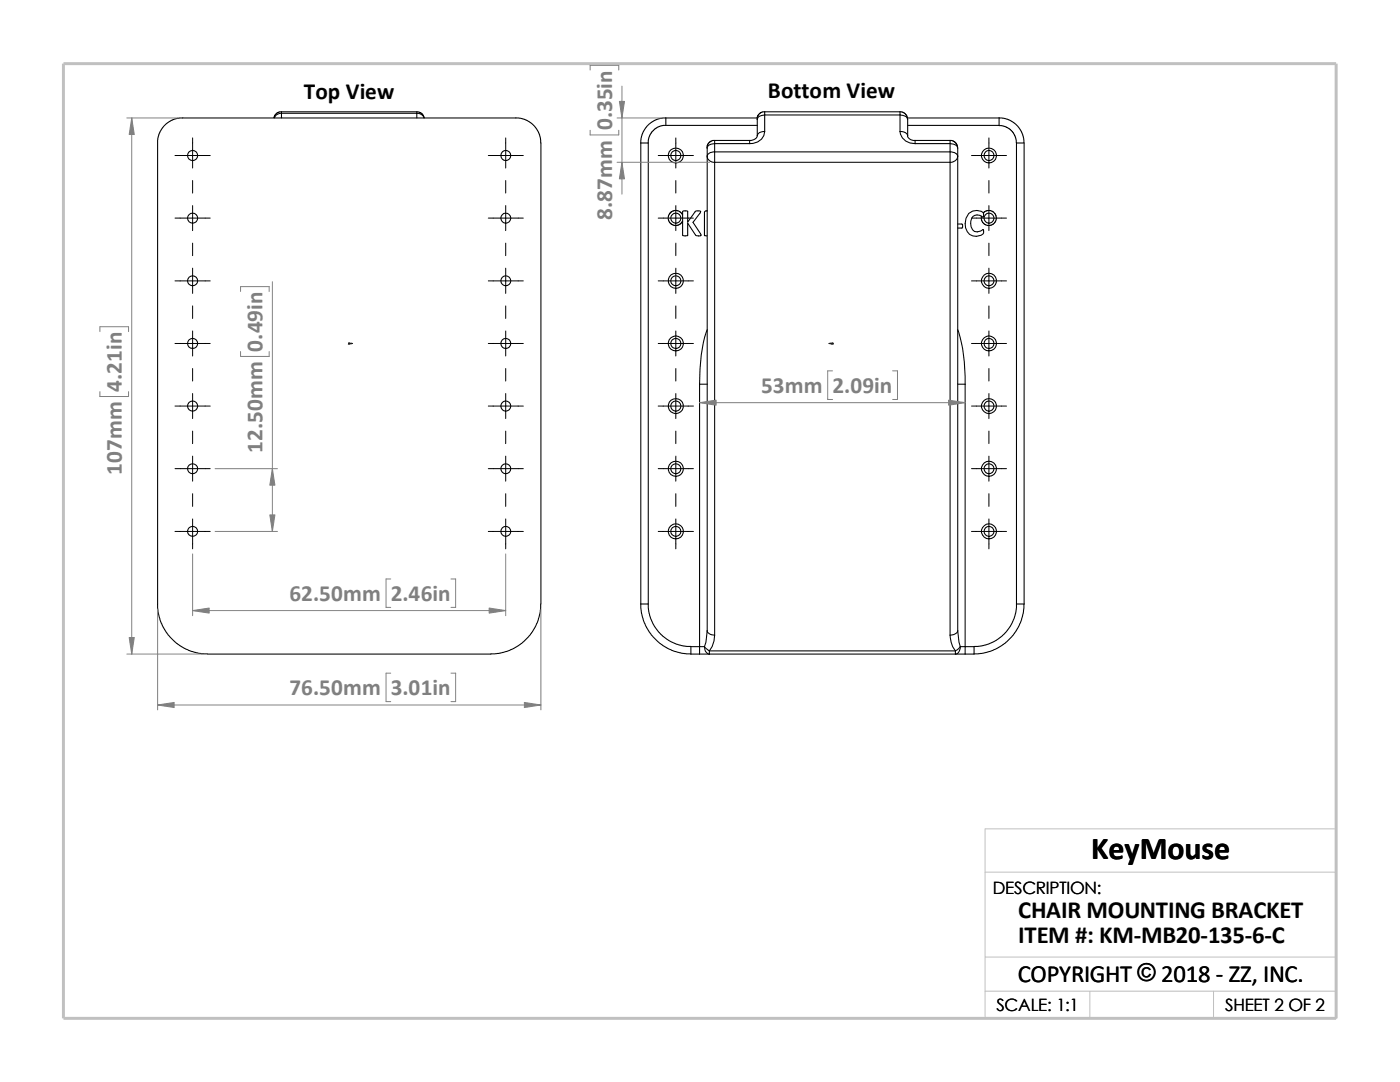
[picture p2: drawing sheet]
<svg xmlns="http://www.w3.org/2000/svg" width="279mm" height="216mm" viewBox="0 0 279 216" stroke-linecap="round" stroke-linejoin="round" font-family="sans-serif">
<path d="M196.6 174h70.1M196.6 197.8h70.1M196.6 191h70.1M217.5 197.8v5.4M242.2 197.8v5.4M26.8 203.2h239.9v-37.8h-70.1v37.8" fill="none" stroke="#c0c0c0" stroke-width=".2"/>
<path d="M12.7 12.7h254v190.5h-254z" fill="none" stroke="#c0c0c0" stroke-width=".59"/>
<g fill="none" stroke="#000" stroke-width=".21">
<path d="M31.5 28.5l.2-1.6 .9-1.7 1.5-1.1 1.7-.6h67.7l1.8 .6 1.4 1.1 1 1.7 .2 1.6v92M31.5 28.5v92.9l.4 2.3 .7 1.5 .9 1.5 1.4 1.4 1.8 1.2 1.6 .7 1.5 .4 1.6 .1M56.2 22.3v.3M56.2 22.3h27M56.2 22.6v.9M56.2 22.6h27M56.2 22.3h-.4l-.6 .3-.4 .4-.1 .5M56.2 22.6l-1.1 .3-.4 .6M83.2 22.3v.3M83.2 22.6v.9M83.2 22.3l.5 .1 .5 .2 .5 .9M83.2 22.6l.6 .1 .4 .2 .4 .6"/>
<path d="M127.9 28.5v92M127.9 28.5h1.5M129.4 28.5v92M132.9 23.5l-.9 .1-1.1 .3-1.1 .7-.7 .6-1 1.7-.2 1.6M132.9 23.5h18.3M132.9 25h18.2M132.9 25h-.6l-.9 .3-1.1 .8-.8 1.3-.1 1.1M132.9 23.5v1.5M141.1 31.2a1.32 1.32 0 0 0 1.5 1.2M141.1 31.2v94.7M142.6 28l-.6 .1-.5 .4-.3 .4-.1 .6M142.6 30.3v2.1"/>
<path d="M142.6 30.3a1.3 1.3 0 0 0-1.5 .9M142.6 28.7a1.27 1.27 0 0 0-1.5 .8v1.7M142.6 32.4v94.3M142.6 28v.7M142.6 28h7M142.6 32.4h47M142.6 30.3h47M142.6 28.7v1.6M142.6 28.7h7M149.6 28v.7M151.1 27.1a1.35 1.35 0 0 1-1.5 .9M152.6 22.3l-.6 .1-.5 .4-.3 .4-.1 .6"/>
<path d="M152.6 26.2a1.21 1.21 0 0 0-1.5 .9M152.6 22.9a1.27 1.27 0 0 0-1.5 .9v3.3M152.6 22.3v.6M152.6 26.2a2.64 2.64 0 0 1-3 2.5M152.6 22.3h27M152.6 22.9v3.3M152.6 22.9h27M179.6 22.3l.6 .1 .4 .3 .4 .5 .1 .6M179.6 26.2a1.29 1.29 0 0 1 1.5 .9M179.6 22.9a1.37 1.37 0 0 1 1.5 .9M179.6 22.3v.6M179.6 26.2a2.7 2.7 0 0 0 3 2.5"/>
<path d="M179.6 22.9v3.3M181.1 23.5h18.3M181.1 27.1a1.26 1.26 0 0 0 1.5 .9M181.1 23.8v3.3M182.6 28v.7M182.6 28h7M182.6 28.7h7M189.6 30.3v2.1M189.6 32.4v94.3M189.6 28v.7M189.6 28.7v1.6M189.6 28l.6 .1 .4 .3 .4 .5 .1 .6"/>
<path d="M189.6 30.3a1.41 1.41 0 0 1 1.5 .9M189.6 28.7a1.37 1.37 0 0 1 1.5 .8M191.1 29.5v1.7M191.1 31.2a1.39 1.39 0 0 1-1.5 1.2M191.1 31.2v94.7M199.4 23.5v1.5h-18.3M199.4 23.5l.9 .1 1 .3 .8 .4 .9 .8 1 1.5 .3 1v.9M199.4 25.1l1.3 .2 1.1 .7 .7 1 .4 1.5M202.9 28.5v92M202.9 28.5h1.5v92M136.2 42.9l-.1-.3-.7-.5-.9-.1-.9 .6-.2 .5v.6l.3 .8 .4 .3 .6 .2 1-.3 .5-.5M136.2 42.9v1.3"/>
<path d="M136.2 42.9v-.7a.69 .69 0 0 1 1 0v2.1l1.5-2.1a.72 .72 0 0 1 1.1 0l-1.5 2.2 1.6 2.6h-1l-1.7-2.5v2.4a.87 .87 0 0 1-.9 .1l-.1-2.8M141.1 42.1h-.3l-.2 .2v4.7l.5 .1M191.1 44.7h.8a.56 .56 0 0 1 0 .8h-.8M193.3 42.6a2.21 2.21 0 0 1 3-.1v.7l-.1 .1a1.45 1.45 0 0 0-1.7-.3 1.45 1.45 0 0 0-.8 1.6 1.45 1.45 0 0 0 .8 1.5 1.45 1.45 0 0 0 1.7-.3l.1 .7a2.15 2.15 0 0 1-2.5 .4 2.15 2.15 0 0 1-1.2-2.3l.2-1zM196.3 42.5l.2-.3 .6-.2h.6l.5 .3 .6 .8-.1 1.1-.2 .3-.6 .4-.8 .1-.4-.1-.6-.5-.2-.4v-.9M139.6 76.7v52.3M139.6 76.7h1.5M141.1 65.8a30.9 30.9 0 0 0-1.5 10.9M191.1 76.7h1.5M191.1 65.8a29.9 29.9 0 0 1 1.5 10.9M192.6 76.7v52.3M107.9 120.5l-.1 1.6-.4 1.6-.6 1.5-1 1.5-1.7 1.7-1.4 .9-1.6 .7-1.6 .4-1.5 .1h-56.6"/>
<path d="M127.9 120.5h1.5M127.9 120.5l.1 1.8 .6 2 .9 1.8 1.1 1.2 1.7 1.5 1.7 1 2 .5 1.9 .2M129.4 120.5l.1 1.5 .4 1.5 .7 1.5 1.2 1.5 1.6 1.3 1.5 .7 1.5 .4 1.5 .1M137.9 130.5h1.7M139.6 130.5h2M139.6 129h1M139.6 129h-1.7v1.5M139.6 129v1.5M140.6 129l1 .9M140.6 129a1.32 1.32 0 0 0 1 1.5M141.1 125.9a1.38 1.38 0 0 0 1.5 .8M141.1 125.9l-.2 2.2-.3 .9"/>
<path d="M141.6 129.9v.6M141.6 130.5h49.1M141.6 129.9h49.1M142.6 126.7l-.1 1.2-.4 1.1-.5 .9M189.6 126.7a5.5 5.5 0 0 0 1.1 3.2M190.7 129.9v.6M190.7 130.5h1.9M191.1 125.9l.3 2.2 .2 .9M191.1 125.9a1.49 1.49 0 0 1-1.5 .8M191.6 129l-.9 .9M191.6 129a1.32 1.32 0 0 1-.9 1.5M191.6 129h1"/>
<path d="M192.6 129h1.8M192.6 129v1.5M194.4 129v1.5h-1.8M202.9 120.5l-.1 1.5-.4 1.5-.8 1.5-1.2 1.5-1.6 1.3-1.4 .7-1.6 .4-1.4 .1M202.9 120.5h1.5M204.4 120.5l-.2 1.8-.6 2-1.3 2.4-1.4 1.4-1.8 1.2-1.6 .7-1.5 .4-1.6 .1"/>
<circle cx="38.4" cy="31" r="1.01"/>
<circle cx="101" cy="31" r="1"/>
<circle cx="134.9" cy="31" r="1.01"/>
<circle cx="134.9" cy="31" r="1.51"/>
<circle cx="197.4" cy="31" r="1"/>
<circle cx="197.4" cy="31" r="1.49"/>
<circle cx="38.4" cy="43.5" r="1"/>
<circle cx="38.4" cy="56" r="1"/>
<circle cx="100.9" cy="43.5" r=".99"/>
<circle cx="101" cy="56" r=".99"/>
<circle cx="134.9" cy="56" r="1"/>
<circle cx="134.9" cy="56" r="1.51"/>
<circle cx="134.9" cy="43.5" r="1"/>
<circle cx="197.4" cy="56" r=".99"/>
<circle cx="197.4" cy="56" r="1.49"/>
<circle cx="197.4" cy="43.5" r=".99"/>
<circle cx="38.4" cy="68.5" r="1"/>
<circle cx="101" cy="68.5" r=".99"/>
<circle cx="134.9" cy="68.5" r="1"/>
<circle cx="134.9" cy="68.5" r="1.51"/>
<circle cx="197.4" cy="68.5" r=".99"/>
<circle cx="197.4" cy="68.5" r="1.49"/>
<circle cx="38.4" cy="93.5" r="1"/>
<circle cx="38.4" cy="81" r="1.01"/>
<circle cx="100.9" cy="93.5" r=".99"/>
<circle cx="101" cy="81" r="1"/>
<circle cx="134.9" cy="81" r="1.01"/>
<circle cx="134.9" cy="93.5" r="1.51"/>
<circle cx="134.9" cy="81" r="1.52"/>
<circle cx="134.9" cy="93.5" r="1"/>
<circle cx="197.4" cy="81" r="1"/>
<circle cx="197.4" cy="93.5" r="1.49"/>
<circle cx="197.4" cy="81" r="1.51"/>
<circle cx="197.4" cy="93.5" r=".99"/>
<circle cx="38.4" cy="106" r="1"/>
<circle cx="101" cy="106" r=".99"/>
<circle cx="134.9" cy="106" r="1"/>
<circle cx="134.9" cy="106" r="1.51"/>
<circle cx="197.4" cy="106" r=".99"/>
<circle cx="197.4" cy="106" r="1.49"/>
</g>
<g fill="#00f" stroke="#00f" stroke-width=".2">
<path d="M70 68.5h.4l-.4 .1z"/>
<path d="M165.4 68.5h.4v.1z"/>
</g>
<path d="M69.6 68.5h.8M69.6 68.4l.2 .3M69.7 68.5h.1M69.7 68.4v.3M69.8 68.4l-.3 .3M165.4 68.5h.9M166 68.4l.3 .3M166.1 68.5h.1M166.1 68.4v.3M166.2 68.4l-.3 .3" fill="none" stroke="#00f" stroke-width=".2"/>
<g fill="none" stroke="#000" stroke-width=".2">
<path d="M34.9 31h7.1M38.4 27.5v6M38.4 36v2.5M97.5 31h6.9M100.9 27.5v6M100.9 36v2.5M131.4 31h7M134.9 27.5v6M134.9 36v2.5M193.9 31h7M197.4 27.5v6M197.4 36v2.5"/>
<path d="M34.9 56h7.1M34.9 43.5h7.1M38.4 41v5M38.4 48.5v2.5M38.4 53.5v5M97.5 56h6.9M97.5 43.5h6.9M100.9 41v5M100.9 48.5v2.5M100.9 53.5v5M131.4 56h7M131.4 43.5h7"/>
<path d="M134.9 41v5M134.9 48.5v2.5M134.9 53.5v5M193.9 56h7M193.9 43.5h7M197.4 41v5M197.4 48.5v2.5M197.4 53.5v5M34.9 68.5h7.1M38.4 61v2.5M38.4 66v5M38.4 73.5v2.5"/>
<path d="M38.4 78.5v5M97.5 68.5h6.9M100.9 61v2.5M100.9 66v5M100.9 73.5v2.5M100.9 78.5v5M131.4 68.5h7M134.9 61v2.5M134.9 66v5M134.9 73.5v2.5M134.9 78.5v5M193.9 68.5h7"/>
<path d="M197.4 61v2.5M197.4 66v5M197.4 73.5v2.5M197.4 78.5v5M34.9 93.5h7.1M34.9 81h7.1M38.4 86v2.5M38.4 91v5M38.4 98.5v2.5M97.5 93.5h6.9M97.5 81h6.9M100.9 86v2.5"/>
<path d="M100.9 91v5M100.9 98.5v2.5M131.4 93.5h7M131.4 81h7M134.9 86v2.5M134.9 91v5M134.9 98.5v2.5M193.9 93.5h7M193.9 81h7M197.4 86v2.5M197.4 91v5M197.4 98.5v2.5"/>
<path d="M34.9 106h7.1M38.4 103.5v6M97.5 106h6.9M100.9 103.5v6M131.4 106h7M134.9 103.5v6M193.9 106h7M197.4 103.5v6"/>
</g>
<g fill="none" stroke="#808080" stroke-width=".2">
<path d="M117.8 14v-1h5.7v1M124.1 17.2v21.5M25.3 23.5h10.1M26.3 23.5v107M117.8 26v.9h5.7v-.9M123.1 23.5h8.8M123.1 32.4h18.5M48 58.2v-1h5.7v1M54.4 56.2v49.8M19.9 66.2v-1h5.8v1M19.9 78.1v1h5.8v-1M48 70.1v1h5.7v-1"/>
<path d="M166.2 74h-1v5.7h1M178.1 74h1v5.7h-1M42.9 93.5h12.5M139.6 80.3h53M38.4 110.5v12.4M42.9 106h12.5M78 115.5h-1v5.7h1M90 115.5h.9v5.7h-.9M100.9 110.5v12.4M25.3 130.5h15.1M31.5 121.5v20.1M38.4 121.8h62.5"/>
<path d="M78 134.3h-1v5.7h1M90 134.3h.9v5.7h-.9M107.9 121.5v20.1M31.5 140.7h76.4"/>
</g>
<g fill="#808080" stroke="#808080" stroke-width=".2">
<path d="M38.4 121.8l3.3-.5v1z"/>
<path d="M97.6 121.3l3.3 .5-3.3 .5z"/>
<path d="M25.8 127.2h1l-.5 3.3z"/>
<path d="M26.3 23.5l.5 3.3h-1z"/>
<path d="M104.6 140.2l3.3 .5-3.3 .5z"/>
<path d="M31.5 140.7l3.3-.5v1z"/>
<path d="M54.4 93.5l.5 3.3h-1.1z"/>
<path d="M53.8 102.7h1.1l-.5 3.3z"/>
<path d="M139.6 80.3l3.3-.5v1.1z"/>
<path d="M189.3 79.8l3.3 .5-3.3 .6z"/>
<path d="M124.1 32.4l.5 3.3h-1z"/>
<path d="M123.6 20.2h1l-.5 3.3z"/>
</g>
<text font-size="6.4" x="217.8" y="171.4">KeyMouse</text>
<g font-size="4.9">
<text x="203.2" y="183.2">CHAIR MOUNTING BRACKET</text>
<text x="203.2" y="188.1">ITEM #: KM-MB20-135-6-C</text>
<text x="203.1" y="195.9">COPYRIGHT © 2018 - ZZ, INC.</text>
<text x="203.1" y="195.9">COPYRIGHT ©</text>
</g>
<g font-size="4.6">
<text x="60.6" y="19.7">Top View</text>
<text x="153.2" y="19.6">Bottom View</text>
</g>
<g font-size="4.6" fill="#808080">
<text x="122.2" y="26" transform="rotate(-90 122.2 26)">0.35in</text>
<text x="122.2" y="43.9" transform="rotate(-90 122.2 43.9)">8.87mm</text>
<text x="52.4" y="70.1" transform="rotate(-90 52.4 70.1)">0.49in</text>
<text x="24.3" y="78.1" transform="rotate(-90 24.3 78.1)">4.21in</text>
<text x="151.9" y="78.5">53mm</text>
<text x="166.2" y="78.5">2.09in</text>
<text x="24.3" y="94.8" transform="rotate(-90 24.3 94.8)">107mm</text>
<text x="52.4" y="90.4" transform="rotate(-90 52.4 90.4)">12.50mm</text>
<text x="57.7" y="120">62.50mm</text>
<text x="78" y="120">2.46in</text>
<text x="57.7" y="138.8">76.50mm</text>
<text x="78" y="138.8">3.01in</text>
</g>
<g font-size="3.4">
<text x="198.2" y="178.5">DESCRIPTION:</text>
<text x="198.8" y="201.7">SCALE: 1:1</text>
<text x="244.5" y="201.7">SHEET 2 OF 2</text>
</g>
</svg>
